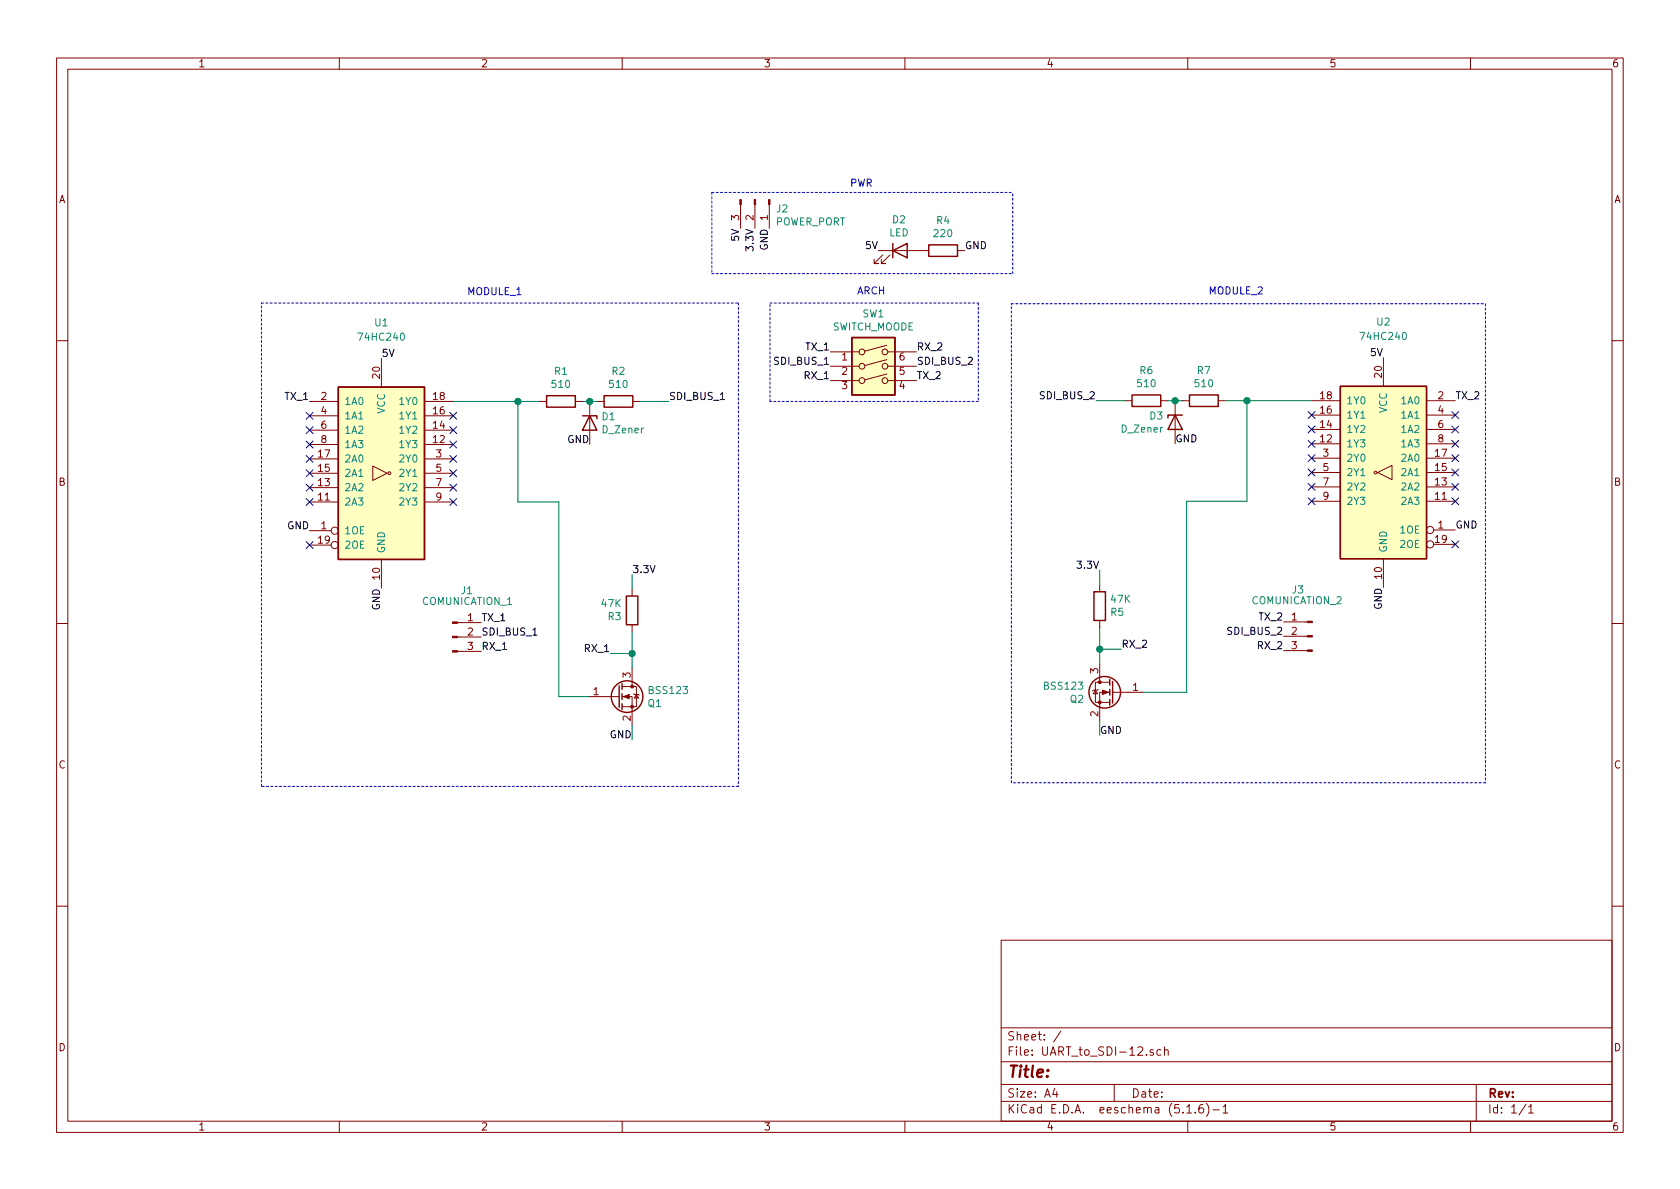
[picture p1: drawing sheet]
EESchema Schematic File Version 4
EELAYER 30 0
EELAYER END
$Descr A4 11693 8268
encoding utf-8
Sheet 1 1
Title ""
Date ""
Rev ""
Comp ""
Comment1 ""
Comment2 ""
Comment3 ""
Comment4 ""
$EndDescr
$Comp
L 74xx:74HC240 U1
U 1 1
P 2655 3285
F 0 "U1" H 2655 4335 50  0000 C CNN
F 1 "74HC240" H 2655 4235 50  0000 C CNN
F 2 "Package_DIP:DIP-20_W7.62mm_Socket_LongPads" H 2655 3285 50  0001 C CNN
F 3 "https://assets.nexperia.com/documents/data-sheet/74HC_HCT240.pdf" H 2655 3285 50  0001 C CNN
	1    2655 3285
	1    0    0    -1  
$EndComp
Text Label 2655 4085 3    50   ~ 0
GND
Text Label 2155 3685 2    50   ~ 0
GND
NoConn ~ 2155 3785
NoConn ~ 2155 3485
NoConn ~ 2155 3385
NoConn ~ 2155 3285
NoConn ~ 2155 3185
NoConn ~ 2155 3085
NoConn ~ 2155 2985
NoConn ~ 2155 2885
NoConn ~ 3155 2885
NoConn ~ 3155 2985
NoConn ~ 3155 3085
NoConn ~ 3155 3185
NoConn ~ 3155 3285
NoConn ~ 3155 3385
NoConn ~ 3155 3485
Text Label 2655 2485 0    50   ~ 0
5V
Text Label 2155 2785 2    50   ~ 0
TX_1
$Comp
L Device:R R1
U 1 1
P 3905 2785
F 0 "R1" V 4112 2785 50  0000 C CNN
F 1 "510" V 4021 2785 50  0000 C CNN
F 2 "Resistor_THT:R_Axial_DIN0207_L6.3mm_D2.5mm_P10.16mm_Horizontal" V 3835 2785 50  0001 C CNN
F 3 "~" H 3905 2785 50  0001 C CNN
	1    3905 2785
	0    -1   -1   0   
$EndComp
$Comp
L Device:R R2
U 1 1
P 4305 2785
F 0 "R2" V 4512 2785 50  0000 C CNN
F 1 "510" V 4421 2785 50  0000 C CNN
F 2 "Resistor_THT:R_Axial_DIN0207_L6.3mm_D2.5mm_P10.16mm_Horizontal" V 4235 2785 50  0001 C CNN
F 3 "~" H 4305 2785 50  0001 C CNN
	1    4305 2785
	0    -1   -1   0   
$EndComp
Wire Wire Line
	4055 2785 4105 2785
$Comp
L Device:D_Zener D1
U 1 1
P 4105 2935
F 0 "D1" V 4059 3014 50  0000 L CNN
F 1 "D_Zener" V 4150 3014 50  0000 L CNN
F 2 "Diode_THT:D_A-405_P7.62mm_Horizontal" H 4105 2935 50  0001 C CNN
F 3 "~" H 4105 2935 50  0001 C CNN
	1    4105 2935
	0    1    1    0   
$EndComp
Connection ~ 4105 2785
Wire Wire Line
	4105 2785 4155 2785
Text Label 4400 5140 2    50   ~ 0
GND
$Comp
L Transistor_FET:BSS123 Q1
U 1 1
P 4300 4840
F 0 "Q1" H 4505 4794 50  0000 L CNN
F 1 "BSS123" H 4505 4885 50  0000 L CNN
F 2 "Package_TO_SOT_THT:TO-92L_Wide" H 4500 4765 50  0001 L CIN
F 3 "http://www.diodes.com/assets/Datasheets/ds30366.pdf" H 4300 4840 50  0001 L CNN
	1    4300 4840
	1    0    0    -1  
$EndComp
Wire Wire Line
	3155 2785 3605 2785
Wire Wire Line
	3605 2785 3605 3485
Connection ~ 3605 2785
Wire Wire Line
	3605 2785 3755 2785
Wire Wire Line
	4400 4640 4400 4540
Wire Wire Line
	4400 4540 4250 4540
Connection ~ 4400 4540
Wire Wire Line
	4400 4540 4400 4390
Text Label 4250 4540 2    50   ~ 0
RX_1
$Comp
L Device:R R3
U 1 1
P 4400 4240
F 0 "R3" H 4470 4286 50  0000 L CNN
F 1 "47K" H 4470 4195 50  0000 L CNN
F 2 "Resistor_THT:R_Axial_DIN0207_L6.3mm_D2.5mm_P10.16mm_Horizontal" V 4330 4240 50  0001 C CNN
F 3 "~" H 4400 4240 50  0001 C CNN
	1    4400 4240
	-1   0    0    1   
$EndComp
Text Label 4400 3990 0    50   ~ 0
3.3V
Wire Wire Line
	4400 4090 4400 3990
Wire Wire Line
	4400 5040 4400 5140
Wire Wire Line
	4455 2785 4655 2785
Text Label 4655 2785 0    50   ~ 0
SDI_BUS_1
Text Label 4105 3085 2    50   ~ 0
GND
$Comp
L Connector:Conn_01x03_Male J1
U 1 1
P 3150 4425
F 0 "J1" H 3250 4750 50  0000 C CNN
F 1 "COMUNICATION_1" H 3255 4675 50  0000 C CNN
F 2 "Connector_PinHeader_2.54mm:PinHeader_1x03_P2.54mm_Vertical" H 3150 4425 50  0001 C CNN
F 3 "~" H 3150 4425 50  0001 C CNN
	1    3150 4425
	1    0    0    -1  
$EndComp
Text Label 3350 4325 0    50   ~ 0
TX_1
Text Label 3350 4525 0    50   ~ 0
RX_1
$Comp
L 74xx:74HC240 U2
U 1 1
P 9630 3280
F 0 "U2" H 9630 4330 50  0000 C CNN
F 1 "74HC240" H 9630 4230 50  0000 C CNN
F 2 "Package_DIP:DIP-20_W7.62mm_Socket_LongPads" H 9630 3280 50  0001 C CNN
F 3 "https://assets.nexperia.com/documents/data-sheet/74HC_HCT240.pdf" H 9630 3280 50  0001 C CNN
	1    9630 3280
	-1   0    0    -1  
$EndComp
Text Label 9630 4080 3    50   ~ 0
GND
Text Label 10130 3680 0    50   ~ 0
GND
NoConn ~ 10130 3780
NoConn ~ 10130 3480
NoConn ~ 10130 3380
NoConn ~ 10130 3280
NoConn ~ 10130 3180
NoConn ~ 10130 3080
NoConn ~ 10130 2980
NoConn ~ 10130 2880
NoConn ~ 9130 2880
NoConn ~ 9130 2980
NoConn ~ 9130 3080
NoConn ~ 9130 3180
NoConn ~ 9130 3280
NoConn ~ 9130 3380
NoConn ~ 9130 3480
Text Label 9630 2480 2    50   ~ 0
5V
Text Label 10130 2780 0    50   ~ 0
TX_2
$Comp
L Device:R R7
U 1 1
P 8380 2780
F 0 "R7" V 8587 2780 50  0000 C CNN
F 1 "510" V 8496 2780 50  0000 C CNN
F 2 "Resistor_THT:R_Axial_DIN0207_L6.3mm_D2.5mm_P10.16mm_Horizontal" V 8310 2780 50  0001 C CNN
F 3 "~" H 8380 2780 50  0001 C CNN
	1    8380 2780
	0    1    -1   0   
$EndComp
$Comp
L Device:R R6
U 1 1
P 7980 2780
F 0 "R6" V 8187 2780 50  0000 C CNN
F 1 "510" V 8096 2780 50  0000 C CNN
F 2 "Resistor_THT:R_Axial_DIN0207_L6.3mm_D2.5mm_P10.16mm_Horizontal" V 7910 2780 50  0001 C CNN
F 3 "~" H 7980 2780 50  0001 C CNN
	1    7980 2780
	0    1    -1   0   
$EndComp
Wire Wire Line
	8230 2780 8180 2780
$Comp
L Device:D_Zener D3
U 1 1
P 8180 2930
F 0 "D3" V 8134 3009 50  0000 L CNN
F 1 "D_Zener" V 8225 3009 50  0000 L CNN
F 2 "Diode_THT:D_A-405_P7.62mm_Horizontal" H 8180 2930 50  0001 C CNN
F 3 "~" H 8180 2930 50  0001 C CNN
	1    8180 2930
	0    -1   1    0   
$EndComp
Connection ~ 8180 2780
Wire Wire Line
	8180 2780 8130 2780
Text Label 7655 5110 0    50   ~ 0
GND
$Comp
L Transistor_FET:BSS123 Q2
U 1 1
P 7755 4810
F 0 "Q2" H 7960 4764 50  0000 L CNN
F 1 "BSS123" H 7960 4855 50  0000 L CNN
F 2 "Package_TO_SOT_THT:TO-92L_Wide" H 7955 4735 50  0001 L CIN
F 3 "http://www.diodes.com/assets/Datasheets/ds30366.pdf" H 7755 4810 50  0001 L CNN
	1    7755 4810
	-1   0    0    -1  
$EndComp
Wire Wire Line
	9130 2780 8680 2780
Wire Wire Line
	8680 2780 8680 3480
Connection ~ 8680 2780
Wire Wire Line
	8680 2780 8530 2780
Wire Wire Line
	7655 4610 7655 4510
Wire Wire Line
	7655 4510 7805 4510
Connection ~ 7655 4510
Wire Wire Line
	7655 4510 7655 4360
Text Label 7805 4510 0    50   ~ 0
RX_2
$Comp
L Device:R R5
U 1 1
P 7655 4210
F 0 "R5" H 7725 4256 50  0000 L CNN
F 1 "47K" H 7725 4165 50  0000 L CNN
F 2 "Resistor_THT:R_Axial_DIN0207_L6.3mm_D2.5mm_P10.16mm_Horizontal" V 7585 4210 50  0001 C CNN
F 3 "~" H 7655 4210 50  0001 C CNN
	1    7655 4210
	1    0    0    1   
$EndComp
Text Label 7655 3960 2    50   ~ 0
3.3V
Wire Wire Line
	7655 4060 7655 3960
Wire Wire Line
	7655 5010 7655 5110
Wire Wire Line
	7830 2780 7630 2780
Text Label 7630 2780 2    50   ~ 0
SDI_BUS_2
Text Label 8180 3080 0    50   ~ 0
GND
$Comp
L Connector:Conn_01x03_Male J3
U 1 1
P 9135 4420
F 0 "J3" H 9235 4745 50  0000 C CNN
F 1 "COMUNICATION_2" H 9240 4670 50  0000 C CNN
F 2 "Connector_PinHeader_2.54mm:PinHeader_1x03_P2.54mm_Vertical" H 9135 4420 50  0001 C CNN
F 3 "~" H 9135 4420 50  0001 C CNN
	1    9135 4420
	-1   0    0    -1  
$EndComp
Text Label 8935 4320 2    50   ~ 0
TX_2
Text Label 8935 4520 2    50   ~ 0
RX_2
Text Label 8935 4420 2    50   ~ 0
SDI_BUS_2
Text Label 3350 4425 0    50   ~ 0
SDI_BUS_1
$Comp
L Connector:Conn_01x03_Male J2
U 1 1
P 5255 1380
F 0 "J2" V 5317 1524 50  0000 L CNN
F 1 "POWER_PORT" V 5408 1524 50  0000 L CNN
F 2 "Connector_PinHeader_2.54mm:PinHeader_1x03_P2.54mm_Vertical" H 5255 1380 50  0001 C CNN
F 3 "~" H 5255 1380 50  0001 C CNN
	1    5255 1380
	0    1    1    0   
$EndComp
Text Label 5155 1580 3    50   ~ 0
5V
Text Label 5355 1580 3    50   ~ 0
GND
Text Label 5255 1580 3    50   ~ 0
3.3V
Wire Notes Line
	5140 5465 1820 5465
Wire Notes Line
	1820 5465 1820 2100
Wire Notes Line
	1820 2100 5140 2100
Wire Notes Line
	5140 2100 5140 5465
Wire Notes Line
	10340 5440 7040 5440
Wire Notes Line
	7040 5440 7040 2105
Wire Notes Line
	7040 2105 10340 2105
Wire Notes Line
	10340 2105 10340 5440
Text Notes 3250 2055 0    50   ~ 0
MODULE_1\n
Text Notes 8800 2050 2    50   ~ 0
MODULE_2
Text Notes 5915 1300 0    50   ~ 0
PWR\n
Text Notes 5965 2050 0    50   ~ 0
ARCH
$Comp
L Device:LED D2
U 1 1
P 6265 1735
F 0 "D2" H 6258 1952 50  0000 C CNN
F 1 "LED" H 6258 1861 50  0000 C CNN
F 2 "LED_THT:LED_D5.0mm" H 6265 1735 50  0001 C CNN
F 3 "~" H 6265 1735 50  0001 C CNN
	1    6265 1735
	1    0    0    -1  
$EndComp
Text Label 6115 1735 2    50   ~ 0
5V
$Comp
L Device:R R4
U 1 1
P 6565 1735
F 0 "R4" V 6772 1735 50  0000 C CNN
F 1 "220" V 6681 1735 50  0000 C CNN
F 2 "Resistor_THT:R_Axial_DIN0207_L6.3mm_D2.5mm_P10.16mm_Horizontal" V 6495 1735 50  0001 C CNN
F 3 "~" H 6565 1735 50  0001 C CNN
	1    6565 1735
	0    -1   -1   0   
$EndComp
Text Label 6715 1735 0    50   ~ 0
GND
Wire Notes Line
	4955 1895 7050 1895
Wire Notes Line
	7050 1895 7050 1330
Wire Notes Line
	4955 1330 4955 1895
Wire Notes Line
	4955 1330 7050 1330
Wire Wire Line
	8680 3480 8260 3480
Wire Wire Line
	8260 3480 8260 4810
Wire Wire Line
	8260 4810 7955 4810
Wire Wire Line
	3605 3485 3890 3485
Wire Wire Line
	3890 3485 3890 4840
Wire Wire Line
	3890 4840 4100 4840
$Comp
L Switch:SW_DIP_x03 SW1
U 1 1
P 6080 2640
F 0 "SW1" H 6080 3107 50  0000 C CNN
F 1 "SWITCH_MOODE" H 6080 3016 50  0000 C CNN
F 2 "Button_Switch_THT:SW_DIP_SPSTx03_Slide_9.78x9.8mm_W7.62mm_P2.54mm" H 6080 2640 50  0001 C CNN
F 3 "~" H 6080 2640 50  0001 C CNN
	1    6080 2640
	1    0    0    -1  
$EndComp
Text Label 5780 2440 2    50   ~ 0
TX_1
Text Label 5780 2640 2    50   ~ 0
RX_1
Text Label 6380 2640 0    50   ~ 0
TX_2
Text Label 6380 2440 0    50   ~ 0
RX_2
Text Label 5780 2540 2    50   ~ 0
SDI_BUS_1
Text Label 6380 2540 0    50   ~ 0
SDI_BUS_2
Wire Notes Line
	6810 2785 5360 2785
Wire Notes Line
	5360 2785 5360 2100
Wire Notes Line
	5360 2100 6810 2100
Wire Notes Line
	6810 2100 6810 2785
$EndSCHEMATC
